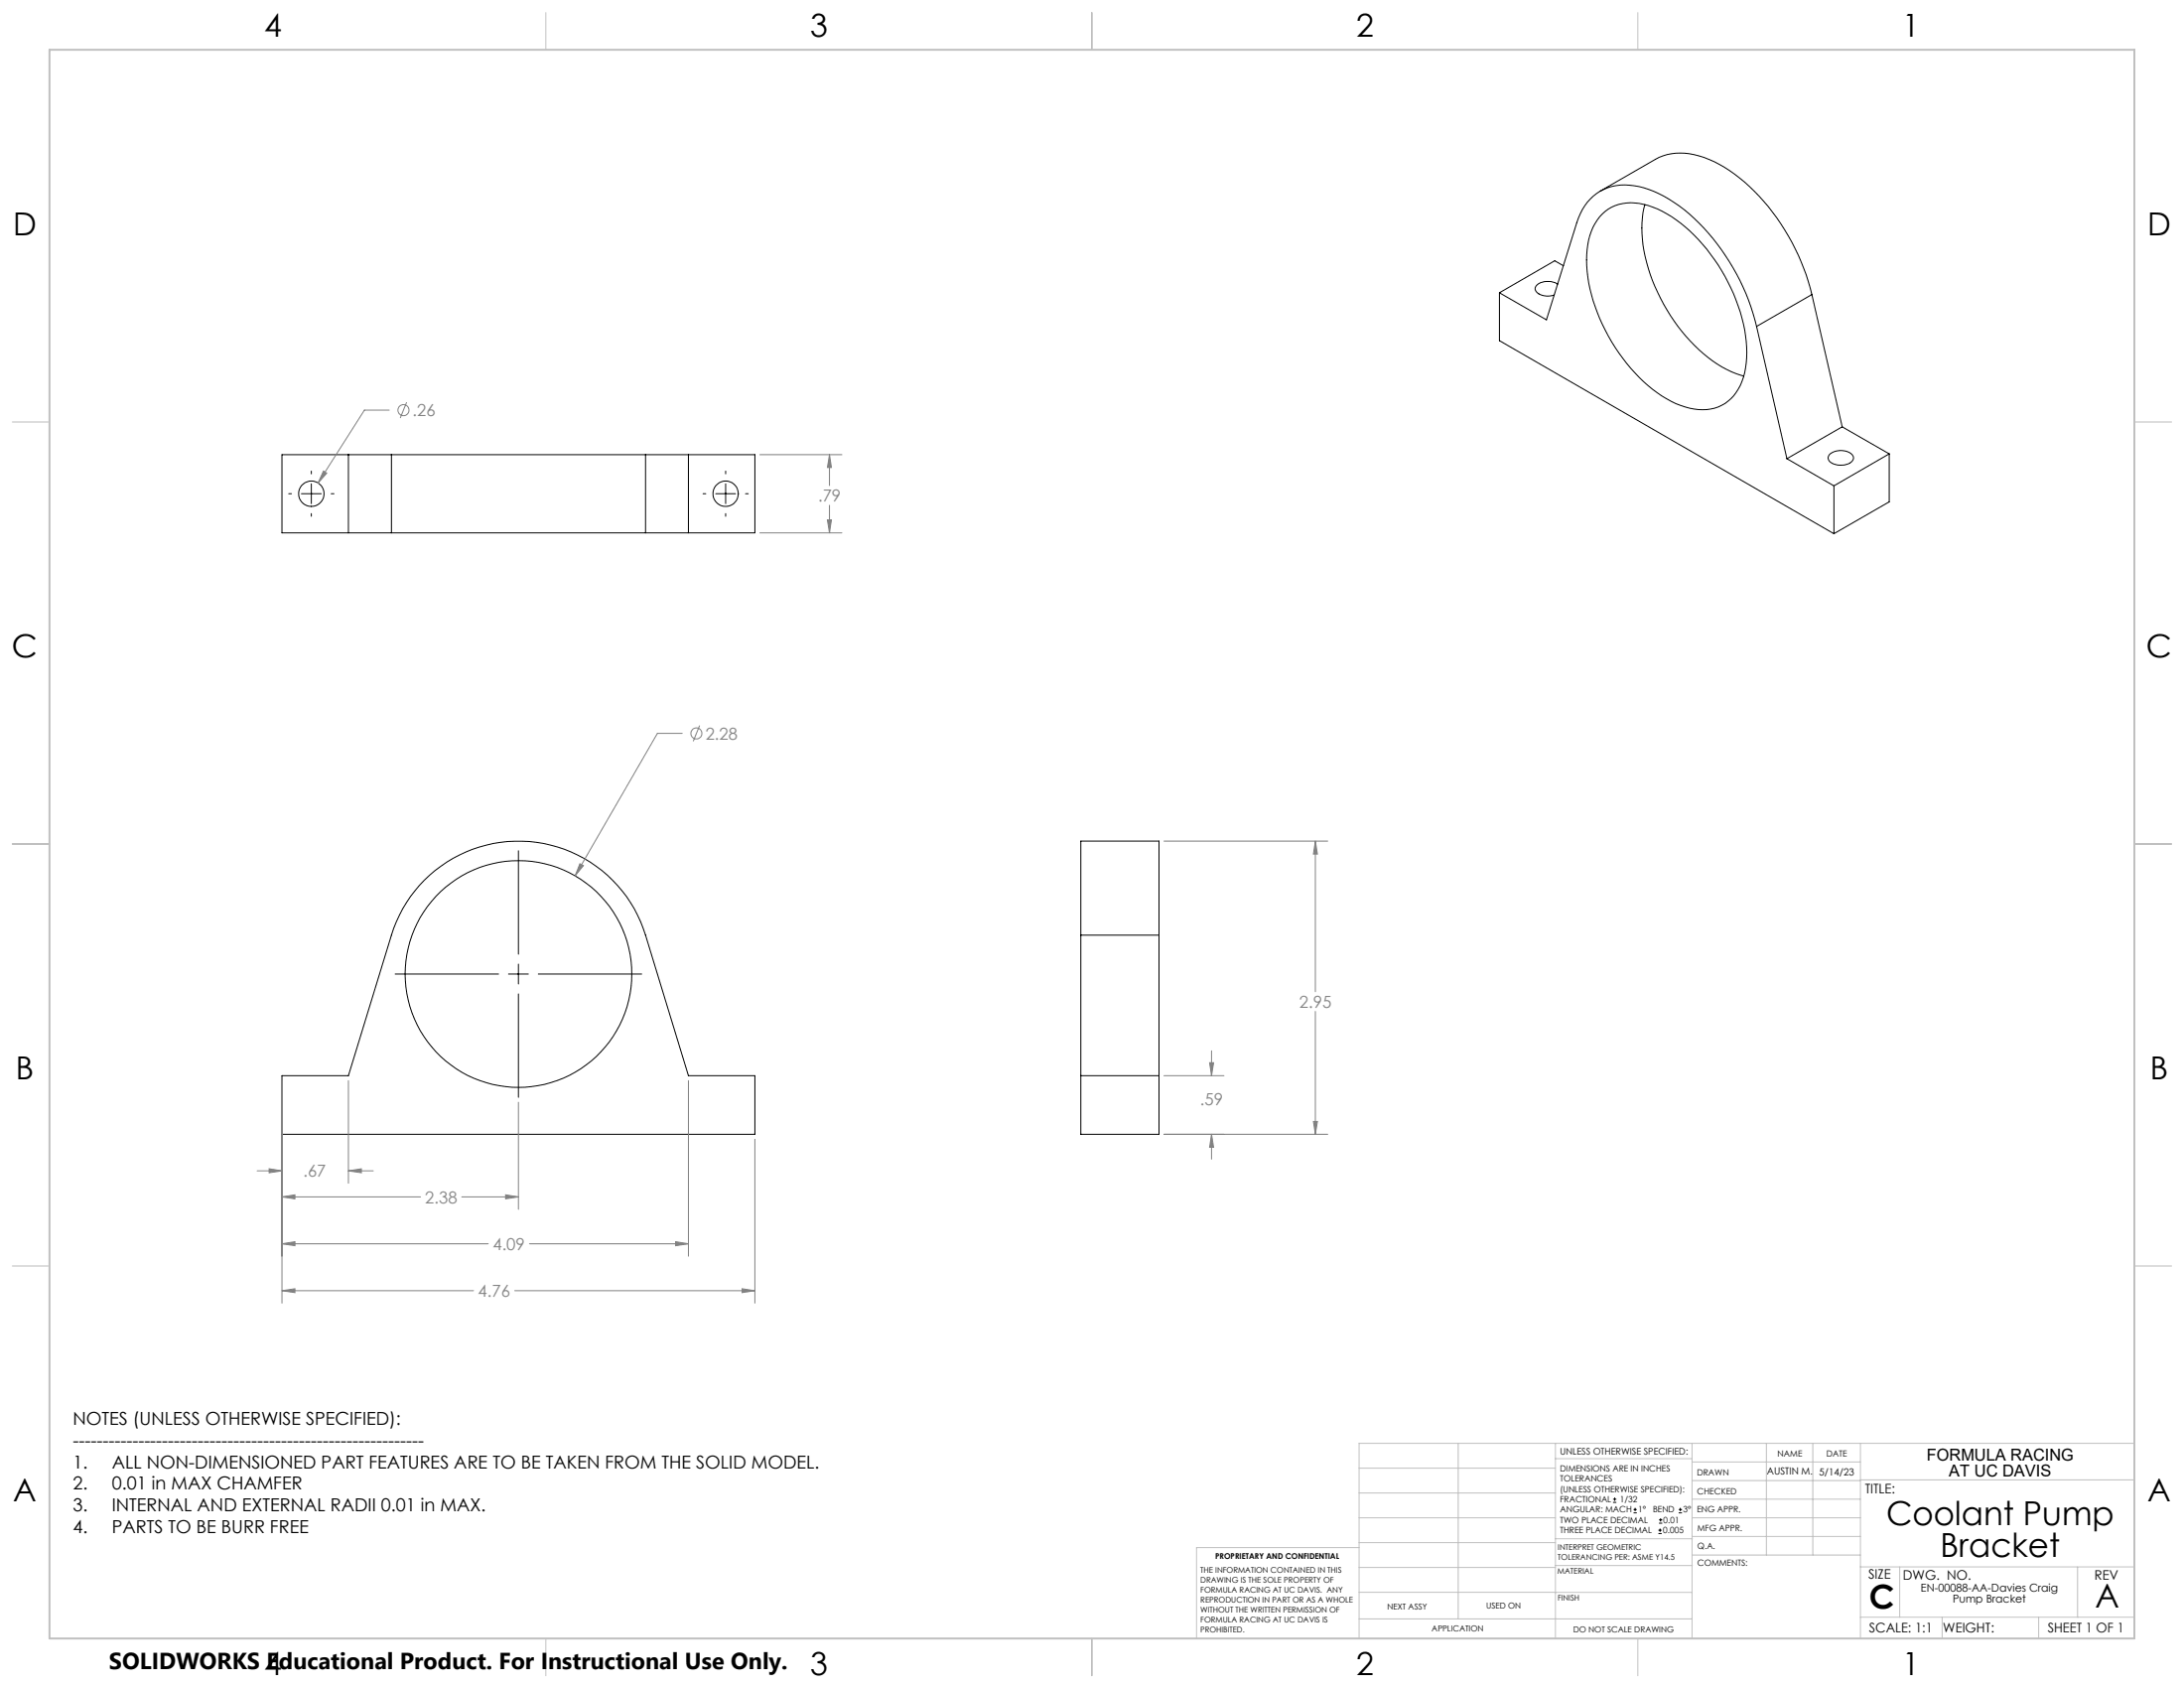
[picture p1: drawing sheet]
<svg xmlns="http://www.w3.org/2000/svg" width="559mm" height="432mm" viewBox="0 0 559 432" stroke-linecap="round" stroke-linejoin="round" font-family="sans-serif">
<g fill="none" stroke="#000" stroke-width=".25">
<path d="M409.4 48.9l14.2-8.2a15.3 15.3 0 0 1 13.7 .1 43.3 43.3 0 0 1 18.3 16.5 56.1 56.1 0 0 1 8 18.1M410 54.7a11.4 11.4 0 0 1 11.7-2.1 34.4 34.4 0 0 1 17 13.8 44 44 0 0 1 8.2 23.8 16.2 16.2 0 0 1-4 11.8 11.3 11.3 0 0 1-11.7 2.1 33.2 33.2 0 0 1-16-12.5 44.5 44.5 0 0 1-9.3-25.1 16.2 16.2 0 0 1 4.1-11.8zM420.9 52.4a32 32 0 0 0 1.9 19.4 45 45 0 0 0 17.8 22.1l2.3 1.2 3.3 1.1M383.6 74.9l12.1 6.9 7.7-24.8a12.7 12.7 0 0 1 16-9.3 35.8 35.8 0 0 1 17.7 12 56.8 56.8 0 0 1 12.3 23.8M383.6 74.9v12.2l85.6 49.4M398.5 72.7a4.7 4.7 0 0 0-5.4 .4 1.48 1.48 0 0 0 1.1 2.3l1.5 .3 2-.2M400 68l-2.2-1.3-14.2 8.2M463.6 75.4l-14.2 8.1M463.6 75.4l7.7 33.8M449.4 83.5l7.8 33.8M89.1 116.3v20M100.2 116.3h65"/>
<path d="M100.2 116.3h-28.1v20h28.1M100.2 116.3v20M165.2 116.3h27.9v20h-27.9M165.2 116.3v20M176.1 116.3v20M457.2 117.3l12 7M468 116.3a4.3 4.3 0 0 1 6.1 .4 1.79 1.79 0 0 1-1.7 2.1 4.2 4.2 0 0 1-4.5-1.2 1.16 1.16 0 0 1 .1-1.3zM471.3 109.2l-14.1 8.1M471.3 109.2l12.1 6.9M483.4 116.1l-14.2 8.2M483.4 116.1v12.3l-14.2 8.1M73.9 126.3h.7"/>
<path d="M77.1 126.3h5.1M79.7 120.5v.7M79.7 123.8v5M79.7 131.4v.7M84.7 126.3h.7M100.2 136.3h65M179.9 126.3h.7M183.1 126.3h5.1M185.7 120.5v.7M185.7 123.8v5M185.7 131.4v.7M190.7 126.3h.8"/>
<path d="M469.2 124.3v12.2M132.6 217.6v26.5M108.6 225.1a34 34 0 0 1 56.6 14.1l10.9 36h17v15h-121v-15h17l11.1-36a33.8 33.8 0 0 1 8.4-14.1zM276.5 239.2v-24h20v24M276.5 239.2v51h20v-51M276.5 239.2h20M101.1 249.2h26.5M130.1 249.2h5.1M132.6 246.6v5.1M132.6 254.2v26.5M137.7 249.2h26.5M276.5 275.2h20"/>
<path d="M412.7 384.3h.9M412.7 383.5h.9M413.1 383.1v.8M418 387h.8M418 386.2h.8M418.4 385.7v.9M424.3 392.3h.9M424.3 391.4h.9M424.5 389.6h.8M424.5 388.8h.8M424.7 391v.9M424.9 388.4v.8"/>
<path d="M429.5 387h.9M429.5 386.2h.9M429.9 385.7v.9"/>
<circle cx="79.7" cy="126.3" r="3.3"/>
<circle cx="185.7" cy="126.3" r="3.3"/>
<circle cx="132.6" cy="249.2" r="29"/>
</g>
<g fill="none" stroke="#808080" stroke-width=".25">
<path d="M99.6 104.9h-6.4l-11.8 18.6M104 102.9l-1.6 4M194.4 116.3h21M212.2 116.3l.5 3.3h-1zM212.2 116.3v7.9M82.8 120.5l.8 .5-2.2 2.5zM194.4 136.3h21M211.7 133h1l-.5 3.3zM212.2 129.3v7M174.6 187.6h-6.4l-21.1 36.4M179 185.6l-1.6 4M297.8 215.2h41.9"/>
<path d="M336.5 215.2l.6 3.3h-1zM336.5 215.2v38.5M148.4 220.9l.9 .5-2.2 2.6zM336.5 258.7v31.5M72.1 276.4v56.9M89.1 276.4v26.3M176.1 276.4v44.9M297.8 275.2h15.4M309.5 271.9h1l-.5 3.3zM310 268.8v6.4M65.8 299.5h6.3M68.9 299l3.2 .5-3.2 .5z"/>
<path d="M89.1 299.5l3.4-.5v1zM89.1 299.5h6.4M132.6 282v27.4M193.1 291.4v41.9M297.8 290.2h41.9M310 290.2l.5 3.3h-1zM310 290.2v6.3M336.1 286.9h1l-.6 3.3zM72.1 318.2l3.4-.6v1.1zM72.1 306.2l3.4-.6v1.1zM72.1 318.2h52.8M72.1 306.2h35.5"/>
<path d="M118.1 306.2h14.5M129.4 305.6l3.2 .6-3.2 .5zM135.5 318.2h40.6M172.9 317.6l3.2 .6-3.2 .5zM72.1 330.2l3.4-.5v1zM72.1 330.2h49M131.7 330.2h61.4M189.9 329.7l3.2 .5-3.2 .5z"/>
<circle cx="103.2" cy="104.9" r="1.41"/>
<circle cx="178.2" cy="187.6" r="1.41"/>
</g>
<g fill="none" stroke="#c0c0c0" stroke-width=".25">
<path d="M139.7 3.2v9.5M279.4 3.2v9.5M419.1 3.2v9.5M3.1 107.9h9.6M546.1 107.9h9.5M3.1 215.9h9.6M546.1 215.9h9.5M3.1 323.8h9.6M546.1 323.8h9.5M347.7 375.6h50.3M373.1 369.2v44.9M398 369.2v49.9"/>
<path d="M398 373.1h34.9M432.9 369.2v49.9M432.9 378.7h43.1M432.9 374h43.1M451.9 369.2v28.6M463.8 369.2v28.6M476 369.2v49.9M476 378.6h70.1M546.1 369.2h-198.4v49.9M347.7 394.6h50.3M347.7 388.3h50.3M347.7 381.9h50.3"/>
<path d="M347.7 395.9h-41.6v23.2M398 393.6h35M432.9 383.5h43.1M432.9 388.3h43.1M432.9 393h43.1M433 397.8h43M139.7 419.1v9.6M279.4 419.1v9.6M347.7 414.1h85.2M347.7 401h50.3M347.7 407.3h50.3M398 407.4h34.9"/>
<path d="M398 400.5h35M419.1 419.1v9.6M476 413.7h70.1M476 400.8h70.1M486.1 400.8v12.9M496.9 413.7v5.4M521.6 413.7v5.4M531.6 400.8v12.9"/>
</g>
<path d="M12.7 12.7h533.4v406.4h-533.4z" fill="none" stroke="#c0c0c0" stroke-width=".5"/>
<path d="M72.1 330.2l3.4-.5v1zM189.9 329.7l3.2 .5-3.2 .5zM148.4 220.9l-1.3 3.1 2.2-2.6zM72.1 318.2l3.4-.6v1.1zM172.9 317.6l3.2 .6-3.2 .5zM68.9 299l3.2 .5-3.2 .5zM89.1 299.5l3.4-.5v1zM72.1 306.2l3.4-.6v1.1zM129.4 305.6l3.2 .6-3.2 .5zM211.7 133h1l-.5 3.3zM212.2 116.3l.5 3.3h-1zM82.8 120.5l-1.4 3 2.2-2.5zM336.5 215.2l.6 3.3h-1zM336.1 286.9h1l-.6 3.3zM309.5 271.9h1l-.5 3.3zM310 290.2l.5 3.3h-1z" fill="#808080"/>
<g font-size="8.5">
<text x="482.6" y="390.1">Coolant Pump</text>
<text x="496.5" y="398.2">Bracket</text>
<text x="478.3" y="411.4">C</text>
<text x="536.1" y="411.3">A</text>
</g>
<g font-size="8.1">
<text x="67.6" y="9.3">4</text>
<text x="207.3" y="9.3">3</text>
<text x="347" y="9.3">2</text>
<text x="486.7" y="9.3">1</text>
<text x="3.3" y="60.1">D</text>
<text x="549.4" y="60.1">D</text>
<text x="3" y="168">C</text>
<text x="549.1" y="168">C</text>
<text x="4" y="276">B</text>
<text x="550.1" y="276">B</text>
<text x="3.3" y="383.9">A</text>
<text x="549.4" y="383.9">A</text>
<text x="67.6" y="428.4">4</text>
<text x="207.3" y="428.4">3</text>
<text x="347" y="428.4">2</text>
<text x="486.7" y="428.4">1</text>
</g>
<text font-size="5.9" x="27.9" y="427">SOLIDWORKS Educational Product. For Instructional Use Only.</text>
<g font-size="4.6">
<text x="18.6" y="364.4">NOTES (UNLESS OTHERWISE SPECIFIED):</text>
<text x="18.6" y="370">-----------------------------------------------------------</text>
<text x="18.6" y="375.5">1.</text>
<text x="28.7" y="375.5">ALL NON-DIMENSIONED PART FEATURES ARE TO BE TAKEN FROM THE SOLID MODEL.</text>
<text x="18.6" y="381.1">2.</text>
<text x="28.7" y="381.1">0.01 in MAX CHAMFER</text>
<text x="18.6" y="386.7">3.</text>
<text x="28.7" y="386.7">INTERNAL AND EXTERNAL RADII 0.01 in MAX.</text>
<text x="18.6" y="392.3">4.</text>
<text x="28.7" y="392.3">PARTS TO BE BURR FREE</text>
</g>
<g font-size="4.2" fill="#808080">
<text x="105.6" y="106.5">.26</text>
<text x="209.3" y="128.3">.79</text>
<text x="180.5" y="189.2">2.28</text>
<text x="332.5" y="257.8">2.95</text>
<text x="307.1" y="282.6">.59</text>
<text x="77.6" y="301.1">.67</text>
<text x="108.8" y="307.8">2.38</text>
<text x="126.1" y="319.7">4.09</text>
<text x="122.3" y="331.8">4.76</text>
</g>
<g font-size="4.2">
<text x="493" y="373.5">FORMULA RACING</text>
<text x="498.7" y="377.8">AT UC DAVIS</text>
</g>
<g font-size="3.4">
<text x="477.2" y="381.9">TITLE:</text>
<text x="478.1" y="404">SIZE</text>
<text x="486.9" y="404">DWG. NO.</text>
<text x="535.9" y="404.1">REV</text>
<text x="478.2" y="417.6">SCALE: 1:1</text>
<text x="497.1" y="417.7">WEIGHT:</text>
<text x="523.9" y="417.6">SHEET 1 OF 1</text>
</g>
<g font-size="2.8">
<text x="491.5" y="407.2">EN-00088-AA-Davies Craig</text>
<text x="499.6" y="410">Pump Bracket</text>
</g>
<g font-size="2.5">
<text x="452.1" y="377.2">AUSTIN M.</text>
<text x="465.5" y="377.3">5/14/23</text>
</g>
<text font-size="2.4" x="399.2" y="372.1">UNLESS OTHERWISE SPECIFIED:</text>
<g font-size="2.2">
<text x="399.2" y="376.4">DIMENSIONS ARE IN INCHES</text>
<text x="434.2" y="377.3">DRAWN</text>
<text x="454.8" y="372.5">NAME</text>
<text x="467.3" y="372.6">DATE</text>
<text x="399.2" y="379">TOLERANCES</text>
<text x="399.2" y="381.7">(UNLESS OTHERWISE SPECIFIED):</text>
<text x="434.3" y="382.2">CHECKED</text>
<text x="399.2" y="389.6">TWO PLACE DECIMAL</text>
<text x="399.2" y="384.3">FRACTIONAL</text>
<text x="399.2" y="387">ANGULAR: MACH</text>
<text x="414.5" y="384.3">1/32</text>
<text x="419.1" y="387">1°</text>
<text x="422.9" y="387">BEND</text>
<text x="425.6" y="389.6">0.01</text>
<text x="430.6" y="387">3°</text>
<text x="434.2" y="386.9">ENG APPR.</text>
<text x="399.2" y="392.3">THREE PLACE DECIMAL</text>
<text x="425.5" y="392.3">0.005</text>
<text x="434.3" y="391.6">MFG APPR.</text>
<text x="434.3" y="396.3">Q.A.</text>
<text x="434.3" y="400.5">COMMENTS:</text>
</g>
<g font-size="2.1">
<text x="354.9" y="411.6">NEXT ASSY</text>
<text x="380.3" y="411.6">USED ON</text>
<text x="366.3" y="417.4">APPLICATION</text>
<text x="402.5" y="417.5">DO NOT SCALE DRAWING</text>
</g>
<g font-size="2">
<text x="310.9" y="398.8">PROPRIETARY AND CONFIDENTIAL</text>
<text x="398.6" y="396.5">INTERPRET GEOMETRIC</text>
<text x="398.6" y="399">TOLERANCING PER: ASME Y14.5</text>
<text x="307.2" y="402.4">THE INFORMATION CONTAINED IN THIS</text>
<text x="307.2" y="404.9">DRAWING IS THE SOLE PROPERTY OF</text>
<text x="307.2" y="407.5">FORMULA RACING AT UC DAVIS. ANY</text>
<text x="398.5" y="402.6">MATERIAL</text>
<text x="307.2" y="410">REPRODUCTION IN PART OR AS A WHOLE</text>
<text x="307.2" y="412.5">WITHOUT THE WRITTEN PERMISSION OF</text>
<text x="398.5" y="409.4">FINISH</text>
<text x="307.2" y="415">FORMULA RACING AT UC DAVIS IS</text>
<text x="307.2" y="417.6">PROHIBITED.</text>
</g>
</svg>
